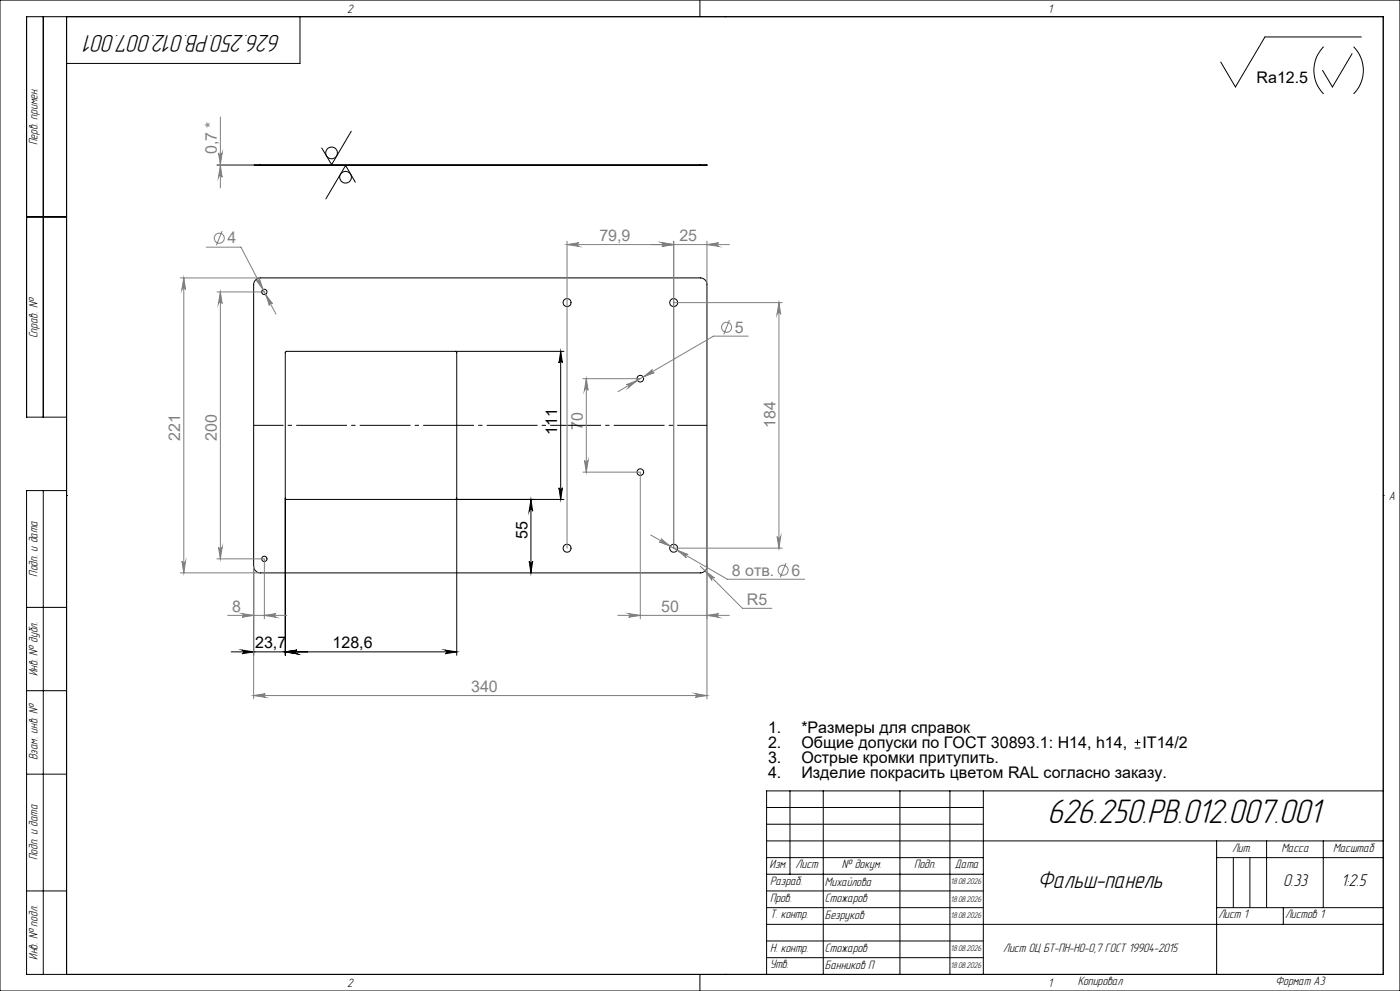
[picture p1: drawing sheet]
<svg xmlns="http://www.w3.org/2000/svg" width="420mm" height="297mm" viewBox="0 0 420 297" stroke-linecap="round" stroke-linejoin="round" font-family="sans-serif">
<g fill="none" stroke="#000" stroke-width=".3">
<path d="M0 0h420v297h-420zM13 5v120M20 5v287M90 5v14h-70M210 0v5M217.5 5h.1M397.1 14a10 10 0 0 0 0 14.1M405.6 16.1l-5.9 10-2.9-5M406.1 14a10 10 0 0 1 0 14.1M408.4 11.1h-28.9l-8.9 15-4.4-7.5M105.4 39.3l-5.9 10.1-3-5.1M78.1 49.4h-2v.2h2"/>
<path d="M78.1 49.4v.2M78.1 49.6h132M78.1 49.4h132M106.6 54.6l-2.9-5-5.9 10M210.1 49.4h2v.2h-2M210.1 49.4v.2M8 65h12M136.6 105.3l.4 .3v90.8M168.2 105.3l.5 3.5a.53 .53 0 0 0-.5-.5 .53 .53 0 0 0-.5 .5zM168.2 105.3v44.4M169.2 105.3l-83.5 .1-.1 91M20 125h-12v-120h407v287h-407v-145h12"/>
<path d="M13 147v145M20 148.5h.1M85.6 149.3l.3 .4h83.3M137 149.3l-.4 .4M159.3 149.7l.5 3.5a.53 .53 0 0 0-.5-.5 .53 .53 0 0 0-.6 .5zM159.3 149.7v22M167.7 146.2a.53 .53 0 0 0 .5 .5 .53 .53 0 0 0 .5-.5l-.5 3.5zM415 148.5h.1M76.1 169.7a2.05 2.05 0 0 0 2 2h132a1.99 1.99 0 0 0 2-2v-84.4a1.99 1.99 0 0 0-2-2h-132a2.05 2.05 0 0 0-2 2v111.1M158.7 168.2a.53 .53 0 0 0 .6 .5 .53 .53 0 0 0 .5-.5l-.5 3.5zM8 182h12M69.4 195.4h67.6"/>
<path d="M72.6 194.8l3.5 .6-3.5 .5a.55 .55 0 0 0 .5-.5 .55 .55 0 0 0-.5-.6zM85.6 195.4l3.5-.6a.55 .55 0 0 0-.5 .6 .55 .55 0 0 0 .5 .5zM133.5 194.8l3.5 .6-3.5 .5a.55 .55 0 0 0 .5-.5 .55 .55 0 0 0-.5-.6zM8 207h12M8 232h12M237 237v25M247 237v55M270 237v55M285 237v55M295 237v55M340.4 224.2h1.7M340.4 222.5h1.7"/>
<path d="M341.2 221.6v1.7M415 237h-185v55M230 242h65M230 247h65M230 252h185M230 257h65M365 252v40M365 257h50M370 257v15M375 257v15M380 252v20M397 252v20"/>
<path d="M8 267h12M230 267h65M230 272h65M230 277h185M230 262h65M365 272h50M385 272v5M210 292v5M217.5 292h.1M230 282h65M230 287h65"/>
<circle cx="99.5" cy="45.8" r="1.75"/>
<circle cx="103.7" cy="53.1" r="1.75"/>
<circle cx="79.3" cy="87.5" r=".8"/>
<circle cx="170.1" cy="90.7" r="1.2"/>
<circle cx="202.1" cy="90.7" r="1.2"/>
<circle cx="192.1" cy="113.5" r=".99"/>
<circle cx="192.1" cy="141.5" r="1.01"/>
<circle cx="79.3" cy="167.5" r=".79"/>
<circle cx="170.1" cy="164.3" r="1.2"/>
<circle cx="202.1" cy="164.3" r="1.2"/>
</g>
<g fill="none" stroke="#808080" stroke-width=".3">
<path d="M66.1 35.1v21.2M65.1 49.6h11M65.1 49.4h11M65.5 45.8a.55 .55 0 0 0 .6 .6 .55 .55 0 0 0 .5-.6l-.5 3.6zM66.1 49.6l.5 3.5a.55 .55 0 0 0-.5-.5 .55 .55 0 0 0-.6 .5zM61.8 74.1h10.5l10.5 20.1M66.6 69.2l-1.7 4.3M170.1 73.3l3.5-.6a.55 .55 0 0 0-.5 .6 .55 .55 0 0 0 .5 .5zM170.1 73.3h48.7M170.1 72.3v92M198.6 72.7l3.5 .6-3.5 .5a.55 .55 0 0 0 .5-.5 .55 .55 0 0 0-.5-.6zM202.1 72.3v92h32.6"/>
<path d="M212.1 73.3l3.5-.6a.55 .55 0 0 0-.5 .6 .55 .55 0 0 0 .5 .5zM212.1 72.3v13M54.1 83.3h24M55.1 83.3l.6 3.5a.55 .55 0 0 0-.6-.5 .55 .55 0 0 0-.5 .5zM55.1 83.3v88.4M65.1 87.5h14.2M66.1 87.5l.5 3.5a.55 .55 0 0 0-.5-.5 .55 .55 0 0 0-.6 .5zM66.1 87.5v80M76.8 83.9a.54 .54 0 0 0 .7 .2 .54 .54 0 0 0 .3-.7l1.1 3.4zM79.7 88.2l2.1 2.8a.54 .54 0 0 0-.7-.2 .54 .54 0 0 0-.3 .7zM202.1 90.7h32.6M218.8 95.9l-1.7 4.3"/>
<path d="M233.7 90.7l.5 3.5a.55 .55 0 0 0-.5-.5 .55 .55 0 0 0-.6 .5zM233.7 90.7v73.6M174.9 113.5h17.2M175.9 113.5l.5 3.5a.55 .55 0 0 0-.5-.5 .55 .55 0 0 0-.6 .5zM175.9 113.5v28M187.9 115.3l3.3-1.3-2.7 2.2a.54 .54 0 0 0 .1-.7 .54 .54 0 0 0-.7-.2zM193 113l2.7-2.2a.53 .53 0 0 0-.2 .7 .53 .53 0 0 0 .8 .2zM224.5 100.7h-10.5l-28.6 16.7M175.3 138a.55 .55 0 0 0 .6 .5 .55 .55 0 0 0 .5-.5l-.5 3.5zM174.9 141.5h17.2v44M54.1 171.7h24M54.6 168.2a.55 .55 0 0 0 .5 .5 .55 .55 0 0 0 .6-.5l-.6 3.5z"/>
<path d="M65.1 167.5h14.2v18M65.5 164a.55 .55 0 0 0 .6 .5 .55 .55 0 0 0 .5-.5l-.5 3.5zM76.1 169.7v39.7M195.2 160.3l23 13.3h23.2M198.3 161.5l2.7 2.2-3.2-1.3a.55 .55 0 0 0 .7-.2 .55 .55 0 0 0-.2-.7zM203.1 164.9l3.3 1.3a.54 .54 0 0 0-.7 .2 .54 .54 0 0 0 .2 .7zM210.1 169.7l12.6 12.6h8.9M211.5 171.1l2.8 2.1a.52 .52 0 0 0-.7 0 .52 .52 0 0 0 0 .8zM212.1 169.7v39.7M233.1 160.8a.55 .55 0 0 0 .6 .5 .55 .55 0 0 0 .5-.5l-.5 3.5zM235.8 168.8l-1.7 4.2M68.3 184.4h17.7"/>
<path d="M72.6 183.9l3.5 .5-3.5 .6a.55 .55 0 0 0 .5-.6 .55 .55 0 0 0-.5-.5zM79.3 184.4l3.5-.5a.55 .55 0 0 0-.5 .5 .55 .55 0 0 0 .5 .6zM185.3 184.4h33.5M188.6 183.9l3.5 .5-3.5 .6a.55 .55 0 0 0 .5-.6 .55 .55 0 0 0-.5-.5zM212.1 184.4l3.5-.5a.55 .55 0 0 0-.5 .5 .55 .55 0 0 0 .5 .6zM76.1 208.5l3.5-.6a.55 .55 0 0 0-.5 .5 .55 .55 0 0 0 .5 .6zM76.1 208.5h136M208.6 207.9l3.5 .6-3.5 .5a.55 .55 0 0 0 .5-.6 .55 .55 0 0 0-.5-.5z"/>
<circle cx="65.8" cy="71.4" r="1.49"/>
<circle cx="218" cy="98.1" r="1.51"/>
<circle cx="234.9" cy="170.9" r="1.5"/>
</g>
<path d="M212.1 127.5h-136" fill="none" stroke="#000" stroke-width=".3" stroke-dasharray="15.2 1.3 1.3 1.3" stroke-dashoffset="6.3" stroke-linecap="butt"/>
<g fill="#000">
<path d="M167.7 146.2a.53 .53 0 0 0 .5 .5 .53 .53 0 0 0 .5-.5l-.5 3.5zM168.2 105.3l.5 3.5a.53 .53 0 0 0-.5-.5 .53 .53 0 0 0-.5 .5z"/>
<path d="M158.7 168.2a.53 .53 0 0 0 .6 .5 .53 .53 0 0 0 .5-.5l-.5 3.5zM159.3 149.7l.5 3.5a.53 .53 0 0 0-.5-.5 .53 .53 0 0 0-.6 .5z"/>
<path d="M72.6 194.8l3.5 .6-3.5 .5a.55 .55 0 0 0 .5-.5 .55 .55 0 0 0-.5-.6zM85.6 195.4l3.5-.6a.55 .55 0 0 0-.5 .6 .55 .55 0 0 0 .5 .5zM85.6 195.4l3.5-.6a.55 .55 0 0 0-.5 .6 .55 .55 0 0 0 .5 .5zM133.5 194.8l3.5 .6-3.5 .5a.55 .55 0 0 0 .5-.5 .55 .55 0 0 0-.5-.6z"/>
</g>
<g fill="#808080">
<path d="M208.6 207.9l3.5 .6-3.5 .5a.55 .55 0 0 0 .5-.6 .55 .55 0 0 0-.5-.5zM76.1 208.5l3.5-.6a.55 .55 0 0 0-.5 .5 .55 .55 0 0 0 .5 .6zM79.3 184.4l3.5-.5a.55 .55 0 0 0-.5 .5 .55 .55 0 0 0 .5 .6zM72.6 183.9l3.5 .5-3.5 .6a.55 .55 0 0 0 .5-.6 .55 .55 0 0 0-.5-.5z"/>
<path d="M198.6 72.7l3.5 .6-3.5 .5a.55 .55 0 0 0 .5-.5 .55 .55 0 0 0-.5-.6zM212.1 73.3l3.5-.6a.55 .55 0 0 0-.5 .6 .55 .55 0 0 0 .5 .5zM211.5 171.1l2.1 2.9a.52 .52 0 0 1 0-.8 .52 .52 0 0 1 .7 0zM198.3 161.5a.55 .55 0 0 1 .2 .7 .55 .55 0 0 1-.7 .2l3.2 1.3zM203.1 164.9l2.8 2.2a.54 .54 0 0 1-.2-.7 .54 .54 0 0 1 .7-.2zM188.6 183.9l3.5 .5-3.5 .6a.55 .55 0 0 0 .5-.6 .55 .55 0 0 0-.5-.5zM212.1 184.4l3.5-.5a.55 .55 0 0 0-.5 .5 .55 .55 0 0 0 .5 .6zM79.7 88.2l1.1 3.3a.54 .54 0 0 1 .3-.7 .54 .54 0 0 1 .7 .2zM76.8 83.9l2.1 2.9-1.1-3.4a.54 .54 0 0 1-.3 .7 .54 .54 0 0 1-.7-.2zM187.9 115.3a.54 .54 0 0 1 .7 .2 .54 .54 0 0 1-.1 .7l2.7-2.2zM193 113l3.3-1.3a.53 .53 0 0 1-.8-.2 .53 .53 0 0 1 .2-.7z"/>
<path d="M66.1 49.6l.5 3.5a.55 .55 0 0 0-.5-.5 .55 .55 0 0 0-.6 .5zM65.5 45.8a.55 .55 0 0 0 .6 .6 .55 .55 0 0 0 .5-.6l-.5 3.6zM54.6 168.2a.55 .55 0 0 0 .5 .5 .55 .55 0 0 0 .6-.5l-.6 3.5zM55.1 83.3l.6 3.5a.55 .55 0 0 0-.6-.5 .55 .55 0 0 0-.5 .5z"/>
<path d="M233.7 90.7l.5 3.5a.55 .55 0 0 0-.5-.5 .55 .55 0 0 0-.6 .5zM233.1 160.8a.55 .55 0 0 0 .6 .5 .55 .55 0 0 0 .5-.5l-.5 3.5zM66.1 87.5l.5 3.5a.55 .55 0 0 0-.5-.5 .55 .55 0 0 0-.6 .5zM65.5 164a.55 .55 0 0 0 .6 .5 .55 .55 0 0 0 .5-.5l-.5 3.5zM175.9 113.5l.5 3.5a.55 .55 0 0 0-.5-.5 .55 .55 0 0 0-.6 .5zM175.3 138a.55 .55 0 0 0 .6 .5 .55 .55 0 0 0 .5-.5l-.5 3.5z"/>
<path d="M170.1 73.3l3.5-.6a.55 .55 0 0 0-.5 .6 .55 .55 0 0 0 .5 .5zM198.6 72.7l3.5 .6-3.5 .5a.55 .55 0 0 0 .5-.5 .55 .55 0 0 0-.5-.6z"/>
</g>
<text font-size="10.5" x="314.2" y="246.6">626.250.PB.012.007.001</text>
<g font-size="7.5">
<text x="84.1" y="10.4" transform="rotate(-180 84.1 10.4)">626.250.PB.012.007.001</text>
<text x="311.3" y="266.1">Фальш-панель</text>
</g>
<g font-size="5.3">
<text x="384.9" y="265.6">0.33</text>
<text x="402.3" y="265.6">1:2.5</text>
</g>
<g font-size="4.8">
<text x="377" y="25">Ra12.5</text>
<text x="167.1" y="130.3" transform="rotate(-90 167.1 130.3)">111</text>
<text x="158.2" y="161.6" transform="rotate(-90 158.2 161.6)">55</text>
<text x="76.5" y="194.3">23,7</text>
<text x="99.8" y="194.3">128,6</text>
<text x="230.4" y="219.6">1.</text>
<text x="240.4" y="219.6">*Размеры для справок</text>
<text x="230.4" y="224.1">2.</text>
<text x="240.4" y="224.1">Общие допуски по ГОСТ 30893.1: H14, h14,</text>
<text x="342.7" y="224.1">IT14/2</text>
<text x="230.4" y="228.6">3.</text>
<text x="230.4" y="233.1">4.</text>
<text x="240.4" y="228.6">Острые кромки притупить.</text>
<text x="240.4" y="233.1">Изделие покрасить цветом RAL согласно заказу.</text>
</g>
<g font-size="4.8" fill="#808080">
<text x="65" y="46.3" transform="rotate(-90 65 46.3)">0,7 *</text>
<text x="68.3" y="73">4</text>
<text x="179.8" y="72.2">79,9</text>
<text x="203.8" y="72.2">25</text>
<text x="220.5" y="99.7">5</text>
<text x="174.8" y="128.9" transform="rotate(-90 174.8 128.9)">70</text>
<text x="232.6" y="128.4" transform="rotate(-90 232.6 128.4)">184</text>
<text x="54.1" y="132" transform="rotate(-90 54.1 132)">221</text>
<text x="65" y="132" transform="rotate(-90 65 132)">200</text>
<text x="219.5" y="172.5">8 отв.</text>
<text x="237.4" y="172.5">6</text>
<text x="69.7" y="183.3">8</text>
<text x="198.4" y="183.3">50</text>
<text x="224.1" y="181.2">R5</text>
<text x="141.3" y="207.3">340</text>
</g>
<g font-size="3.8">
<text x="104.2" y="3.8">2</text>
<text x="314.5" y="3.8">1</text>
<text x="11.3" y="43.5" transform="rotate(-90 11.3 43.5)">Перв. примен.</text>
<text x="11.3" y="101.4" transform="rotate(-90 11.3 101.4)">Справ. №</text>
<text x="416.6" y="149.8">A</text>
<text x="11.3" y="172.8" transform="rotate(-90 11.3 172.8)">Подп. и дата</text>
<text x="11.3" y="202.7" transform="rotate(-90 11.3 202.7)">Инв. № дубл.</text>
<text x="11.3" y="227.8" transform="rotate(-90 11.3 227.8)">Взам. инв. №</text>
<text x="11.3" y="257.8" transform="rotate(-90 11.3 257.8)">Подп. и дата</text>
<text x="369.6" y="255.3">Лит.</text>
<text x="384.4" y="255.3">Масса</text>
<text x="399.9" y="255.3">Масштаб</text>
<text x="230.9" y="260.3">Изм.</text>
<text x="238.7" y="260.3">Лист</text>
<text x="252.6" y="260.3">№ докум.</text>
<text x="274.2" y="260.3">Подп.</text>
<text x="286.5" y="260.3">Дата</text>
<text x="231" y="265.3">Разраб.</text>
<text x="247.5" y="265.4">Михайлова</text>
<text x="231" y="270.3">Пров.</text>
<text x="231" y="275.3">Т. контр.</text>
<text x="247.5" y="275.4">Безруков</text>
<text x="247.5" y="270.4">Стожаров</text>
<text x="365.5" y="275.3">Лист 1</text>
<text x="385.5" y="275.3">Листов 1</text>
<text x="11.3" y="287.7" transform="rotate(-90 11.3 287.7)">Инв. № подл.</text>
<text x="231" y="285.3">Н. контр.</text>
<text x="247.5" y="285.4">Стожаров</text>
<text x="300.9" y="285.4">Лист ОЦ БТ-ПН-НО-0,7 ГОСТ 19904-2015</text>
<text x="231" y="290.3">Утв.</text>
<text x="247.5" y="290.4">Банников П</text>
<text x="104.2" y="295.8">2</text>
<text x="314.5" y="295.8">1</text>
<text x="323.3" y="295.3">Копировал</text>
<text x="382.7" y="295.3">Формат А3</text>
</g>
<g font-size="2.6">
<text x="285.2" y="265.1">18.08.2026</text>
<text x="285.2" y="270.3">18.08.2026</text>
<text x="285.2" y="275.2">18.08.2026</text>
<text x="285.2" y="285.1">18.08.2026</text>
<text x="285.2" y="290">18.08.2026</text>
</g>
</svg>
